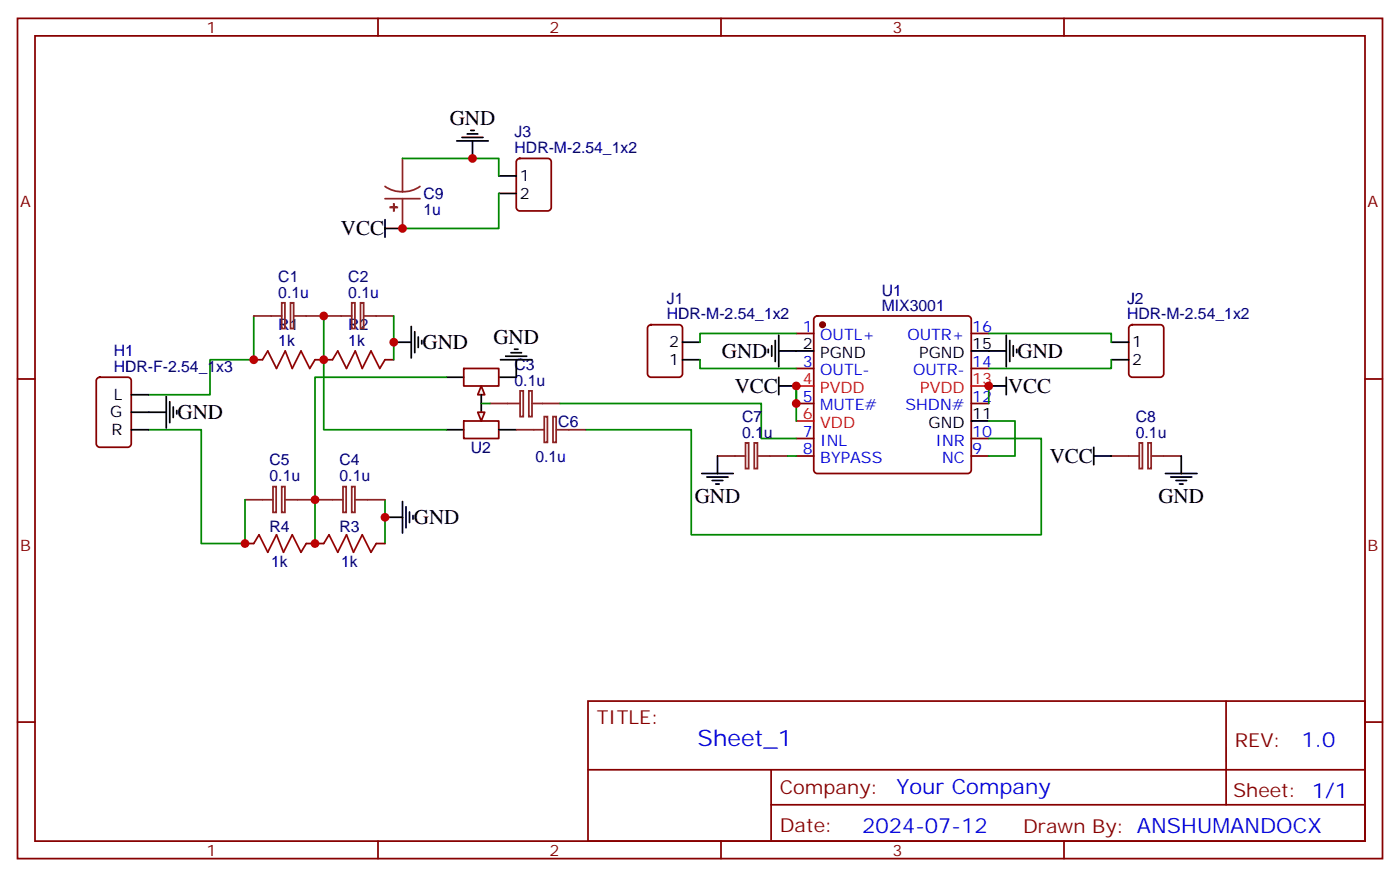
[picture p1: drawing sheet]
<svg xmlns="http://www.w3.org/2000/svg" width="282mm" height="177mm" viewBox="0 0 282 177" stroke-linecap="round" stroke-linejoin="round" font-family="sans-serif">
<g fill="none" stroke="#870000" stroke-width=".35">
<path d="M3.5 3.7h275.2v169.3h-275.2zM7.1 7.2h268.1v162.3h-268.1zM76.2 3.7v3.5M145.3 3.7v3.5M214.5 3.7v3.5M3.5 76.4h3.6M130.8 65.6l.4-.2h5.7a.71 .71 0 0 1 .7 .7v9.2a.76 .76 0 0 1-.7 .7h-5.7a.76 .76 0 0 1-.7-.7v-9.2zM160.5 67.2h3.5M160.5 74.3h3.5M164.3 63.9l.4-.2h30.4a.71 .71 0 0 1 .7 .7v30.3a.76 .76 0 0 1-.7 .7h-30.4a.76 .76 0 0 1-.7-.7v-30.3zM195.8 67.2h3.5M195.8 74.3h3.5"/>
<path d="M227.8 65.6l.4-.2h5.7a.71 .71 0 0 1 .7 .7v9.2a.76 .76 0 0 1-.7 .7h-5.7a.76 .76 0 0 1-.7-.7v-9.2zM275.2 76.4h3.5M93.5 84.8h7v3.6h-7zM160.5 81.3h3.5M160.5 88.4h3.5M160.5 91.9h3.5M195.8 81.3h3.5M195.8 88.4h3.5M195.8 91.9h3.5M3.5 145.5h3.6M118.5 141.3h156.7v28.2h-156.7zM118.6 155.1h156.4"/>
<path d="M155.4 155.1v14.1M247.2 141.3v20.9M275.2 145.5h3.5M76.2 169.5v3.5M145.3 169.5v3.5M155.4 162.2h119.6M214.5 169.5v3.5"/>
</g>
<circle cx="165.8" cy="65.4" r=".53" fill="#870000" stroke="#870000" stroke-width=".35"/>
<g fill="none" stroke="#000" stroke-width=".35">
<path d="M137.6 72.5h3.5M137.6 69h3.5M154.9 70.4v.7M155.6 69.7v2.1M156.3 68.6v4.2M157 70.7h7M157 77.8h3.5M157 67.6v6.3M157 76v3.6M195.8 70.7h7M199.3 77.8h3.5M202.8 67.6v6.3"/>
<path d="M202.8 76v3.6M203.6 68.6v4.2M204.3 69.7v2.1M205 70.4v.7M224 72.5h3.5M224 69h3.5M90 86.6h3.5M97 81.3v3.5M100.5 86.6h3.6M195.8 84.8h3.5"/>
</g>
<path d="M160.5 77.8h3.5M195.8 77.8h3.5M160.5 84.8h3.5" fill="none" stroke="#f00" stroke-width=".35"/>
<path d="M141.1 72.5v1.8h19.4M160.5 67.2h-19.4v1.8M199.3 67.2h24.7v1.8M224 72.5v1.8h-24.7" fill="none" stroke="#008700" stroke-width=".35"/>
<path d="M96.3 83.1h1.4l-.7 1.7z" fill="#f0f0f0" stroke="#870000" stroke-width=".35"/>
<path d="M90 76h3.5M100.5 76h3.6" fill="none" stroke="#000" stroke-width=".35"/>
<path d="M93.5 74.3h7v3.5h-7z" fill="none" stroke="#870000" stroke-width=".35"/>
<path d="M97 77.8l.7 1.8h-1.4z" fill="#f0f0f0" stroke="#870000" stroke-width=".35"/>
<g fill="none" stroke="#000" stroke-width=".35">
<path d="M92.1 28.4h6.3M93.1 27.7h4.3M94.2 27h2.1M94.9 26.3h.7M95.2 28.4v3.5M100.5 35.5h3.6M100.5 39h3.6M77.6 46h3.5M77.6 44.3v3.5M26.5 79.6h3.5M33.5 79.9v6.4M79.4 69h3.5"/>
<path d="M82.9 65.8v6.3M83.6 66.9v4.2M84.3 67.9v2.1M85 68.6v.7M97 79.6v1.7M100.9 72.5h6.3M102 71.8h4.2M103 71.1h2.1M103.7 70.4h.7M104.1 72.5v3.5M26.5 86.6h3.5M26.5 83.1h7"/>
<path d="M34.2 81v4.2M34.9 82v2.1M35.6 82.7v.7M141.5 95.4h6.3M142.5 96.1h4.3M143.6 96.8h2.1M144.3 97.5h.7M144.6 91.9v3.5M220.5 91.9h3.5M220.5 90.1v3.6M234.9 95.4h6.4M236 96.1h4.2"/>
<path d="M237.1 96.8h2.1M237.8 97.5h.7M238.1 91.9v3.5M77.6 104.2h3.5M81.1 101.1v6.3M81.8 102.1v4.3M82.5 103.2v2.1M83.3 103.9v.7"/>
</g>
<path d="M52.9 72.5l1.1-1.8 1.7 3.6 1.8-3.6 1.4 3.6 1.8-3.6 1.7 3.6 1.1-1.8M67 72.5l1.1-1.8 1.7 3.6 1.8-3.6 1.4 3.6 1.8-3.6 1.8 3.6 1-1.8M51.2 109.5l1-1.7 1.8 3.5 1.7-3.5 1.4 3.5 1.8-3.5 1.8 3.5 1-1.8M65.3 109.5l1-1.7 1.8 3.5 1.7-3.5 1.5 3.5 1.7-3.5 1.8 3.5 1-1.8" fill="none" stroke="#a10000" stroke-width=".35"/>
<path d="M104.3 32.1l.5-.2h5.6a.71 .71 0 0 1 .7 .7v9.2a.76 .76 0 0 1-.7 .7h-5.6a.76 .76 0 0 1-.7-.7v-9.2zM19.6 76.2l.5-.2h5.7a.71 .71 0 0 1 .7 .7v12.7a.76 .76 0 0 1-.7 .7h-5.7a.76 .76 0 0 1-.7-.7v-12.7zM51.2 72.5h1.7M63.5 72.5h3.5M77.6 72.5h1.8M49.4 109.5h1.8M61.7 109.5h3.6M75.8 109.5h1.8" fill="none" stroke="#870000" stroke-width=".35"/>
<g fill="none" stroke="#008700" stroke-width=".35">
<path d="M81.1 31.9h19.4v3.6M100.5 39v7h-19.4M51.2 63.7v8.8h-8.9v7.1h-12.3M65.3 63.7v22.9h24.7M79.4 63.7v8.8M90 76h-26.5v33.5M160.5 77.8v7M199.3 77.8v3.5M30 86.6h10.6v22.9h8.8v-8.8M97 81.3h1.8M112.9 81.3h40.6v7.1h7M118.2 86.6h21.1v21.2h70.6v-19.4h-10.6"/>
<path d="M158.7 91.9h1.8M199.3 84.8h5.3v7.1h-5.3M77.6 100.7v8.8"/>
</g>
<g fill="none" stroke="#8c2424" stroke-width=".35">
<path d="M77.6 37.6l1.7 .8 1.8 .2M81.1 31.9v6.7M84.7 37.6l-1.7 .8-1.9 .2M77.6 40h7.1M81.1 40v6M51.2 63.7h5.6M56.8 61h.6v5.2h-.6zM58.6 61h.6v5.2h-.6zM59.3 63.7h11.6M70.9 61h.6v5.2h-.6zM72.7 61h.6v5.2h-.6zM73.4 63.7h6"/>
<path d="M104.8 78.8h.7v5.2h-.7zM106.6 78.8h.6v5.2h-.6zM55 98.1h.7v5.2h-.7zM56.8 98.1h.6v5.2h-.6zM69.1 98.1h.7v5.2h-.7zM70.9 98.1h.6v5.2h-.6zM98.8 81.3h6M104.1 86.6h5.6M107.2 81.3h5.7M109.7 84h.6v5.1h-.6zM111.5 84h.6v5.1h-.6zM112.2 86.6h6"/>
<path d="M144.6 91.9h5.7M150.3 89.3h.6v5.1h-.6zM152 89.3h.7v5.1h-.7zM152.8 91.9h5.9M224 91.9h5.7M229.7 89.3h.6v5.1h-.6zM231.4 89.3h.7v5.1h-.7zM232.1 91.9h6M49.4 100.7h5.6M57.5 100.7h11.6M71.6 100.7h6"/>
</g>
<g fill="#8c2424" stroke="#8c2424" stroke-width=".35">
<path d="M78.7 41.8h1.4z"/>
<path d="M79.4 41.1v1.4z"/>
</g>
<g fill="#c00">
<circle cx="51.2" cy="72.5" r=".88"/>
<circle cx="79.4" cy="69" r=".88"/>
<circle cx="49.4" cy="109.5" r=".88"/>
<circle cx="63.5" cy="100.7" r=".88"/>
<circle cx="63.5" cy="109.5" r=".88"/>
<circle cx="77.6" cy="104.2" r=".88"/>
<circle cx="199.3" cy="77.8" r=".88"/>
<circle cx="160.5" cy="77.8" r=".88"/>
<circle cx="160.5" cy="81.3" r=".88"/>
<circle cx="81.1" cy="46" r=".88"/>
<circle cx="95.3" cy="31.9" r=".88"/>
<circle cx="65.3" cy="63.7" r=".88"/>
<circle cx="65.3" cy="72.5" r=".88"/>
</g>
<text font-size="4.6" fill="#00f" x="140.6" y="150.3">Sheet_1</text>
<g font-size="4.2">
<text x="90.7" y="25.1">GND</text>
<text x="68.7" y="47.4">VCC</text>
<text x="85.2" y="70.4">GND</text>
<text x="99.5" y="69.3">GND</text>
<text x="145.5" y="72.1">GND</text>
<text x="205.1" y="72.1">GND</text>
<text x="148.1" y="79.2">VCC</text>
<text x="203.2" y="79.2">VCC</text>
<text x="35.8" y="84.5">GND</text>
<text x="211.6" y="93.3">VCC</text>
<text x="140.1" y="101.4">GND</text>
<text x="233.5" y="101.4">GND</text>
<text x="83.4" y="105.7">GND</text>
</g>
<g font-size="4.2" fill="#00f">
<text x="262.3" y="150.5">1.0</text>
<text x="180.7" y="160.1">Your Company</text>
<text x="173.8" y="167.9">2024-07-12</text>
</g>
<g font-size="3.9" fill="#800">
<text x="120.3" y="145.9">TITLE:</text>
<text x="248.9" y="150.5">REV:</text>
<text x="157.2" y="160.1">Company:</text>
<text x="248.6" y="160.7">Sheet: 1/1</text>
<text x="157.2" y="167.7">Date:</text>
<text x="206.2" y="167.8">Drawn By: ANSHUMANDOCX</text>
</g>
<g font-size="3.2" fill="#800">
<text x="41.6" y="6.7">1</text>
<text x="110.8" y="6.7">2</text>
<text x="179.9" y="6.7">3</text>
<text x="4.1" y="41.8">A</text>
<text x="275.7" y="41.8">A</text>
<text x="4.1" y="110.9">B</text>
<text x="275.7" y="110.9">B</text>
<text x="41.6" y="172.5">1</text>
<text x="110.8" y="172.5">2</text>
<text x="179.9" y="172.5">3</text>
</g>
<g font-size="3.2" fill="#000080">
<text x="103.7" y="27.7">J3</text>
<text x="103.7" y="30.9">HDR-M-2.54_1x2</text>
<text x="85.4" y="40.1">C9</text>
<text x="85.4" y="43.3">1u</text>
<text x="56.1" y="60">0.1u</text>
<text x="56.1" y="56.8">C1</text>
<text x="70.2" y="60">0.1u</text>
<text x="70.2" y="56.8">C2</text>
<text x="177.8" y="59.6">U1</text>
<text x="134.4" y="64.4">HDR-M-2.54_1x2</text>
<text x="134.4" y="61.2">J1</text>
<text x="177.8" y="62.6">MIX3001</text>
<text x="227.2" y="64.4">HDR-M-2.54_1x2</text>
<text x="227.2" y="61.2">J2</text>
<text x="22.9" y="71.7">H1</text>
<text x="56.1" y="69.7">1k</text>
<text x="56.1" y="66.5">R1</text>
<text x="70.2" y="69.7">1k</text>
<text x="70.2" y="66.5">R2</text>
<text x="22.9" y="75">HDR-F-2.54_1x3</text>
<text x="103.7" y="77.7">0.1u</text>
<text x="103.7" y="74.5">C3</text>
<text x="112.5" y="86">C6</text>
<text x="149.6" y="88.2">0.1u</text>
<text x="149.6" y="85">C7</text>
<text x="229" y="88.2">0.1u</text>
<text x="229" y="85">C8</text>
<text x="54.3" y="93.8">C5</text>
<text x="68.4" y="93.8">C4</text>
<text x="94.9" y="91.4">U2</text>
<text x="107.9" y="93">0.1u</text>
<text x="54.3" y="97">0.1u</text>
<text x="68.4" y="97">0.1u</text>
<text x="54.3" y="107.2">R4</text>
<text x="68.5" y="107.2">R3</text>
<text x="54.6" y="114.2">1k</text>
<text x="68.8" y="114.2">1k</text>
</g>
<g font-size="3.2">
<text x="104.8" y="36.5">1</text>
<text x="104.8" y="40">2</text>
<text x="134.9" y="70">2</text>
<text x="161.9" y="70.4">2</text>
<text x="196" y="70.4">15</text>
<text x="228.2" y="70">1</text>
<text x="134.9" y="73.6">1</text>
<text x="165.3" y="72.1">PGND</text>
<text x="185.3" y="72.1">PGND</text>
<text x="228.2" y="73.6">2</text>
<text x="22.9" y="80.6">L</text>
<text x="22.2" y="84.1">G</text>
<text x="22.5" y="87.7">R</text>
<text x="187.2" y="86.3">GND</text>
<text x="196" y="84.5">11</text>
</g>
<g font-size="3.2" fill="#00f">
<text x="161.9" y="66.9">1</text>
<text x="165.3" y="68.6">OUTL+</text>
<text x="182.9" y="68.6">OUTR+</text>
<text x="196" y="66.9">16</text>
<text x="161.9" y="73.9">3</text>
<text x="165.3" y="75.7">OUTL-</text>
<text x="184.1" y="75.7">OUTR-</text>
<text x="196" y="73.9">14</text>
<text x="161.9" y="81">5</text>
<text x="165.3" y="82.7">MUTE#</text>
<text x="182.5" y="82.7">SHDN#</text>
<text x="196" y="81">12</text>
<text x="161.9" y="88">7</text>
<text x="165.3" y="89.8">INL</text>
<text x="188.6" y="89.8">INR</text>
<text x="196" y="88">10</text>
<text x="161.9" y="91.5">8</text>
<text x="165.3" y="93.3">BYPASS</text>
<text x="189.9" y="93.3">NC</text>
<text x="196" y="91.5">9</text>
</g>
<g font-size="3.2" fill="#f00">
<text x="161.9" y="77.4">4</text>
<text x="196" y="77.4">13</text>
<text x="165.3" y="79.2">PVDD</text>
<text x="185.5" y="79.2">PVDD</text>
<text x="161.9" y="84.5">6</text>
<text x="165.3" y="86.3">VDD</text>
</g>
</svg>
